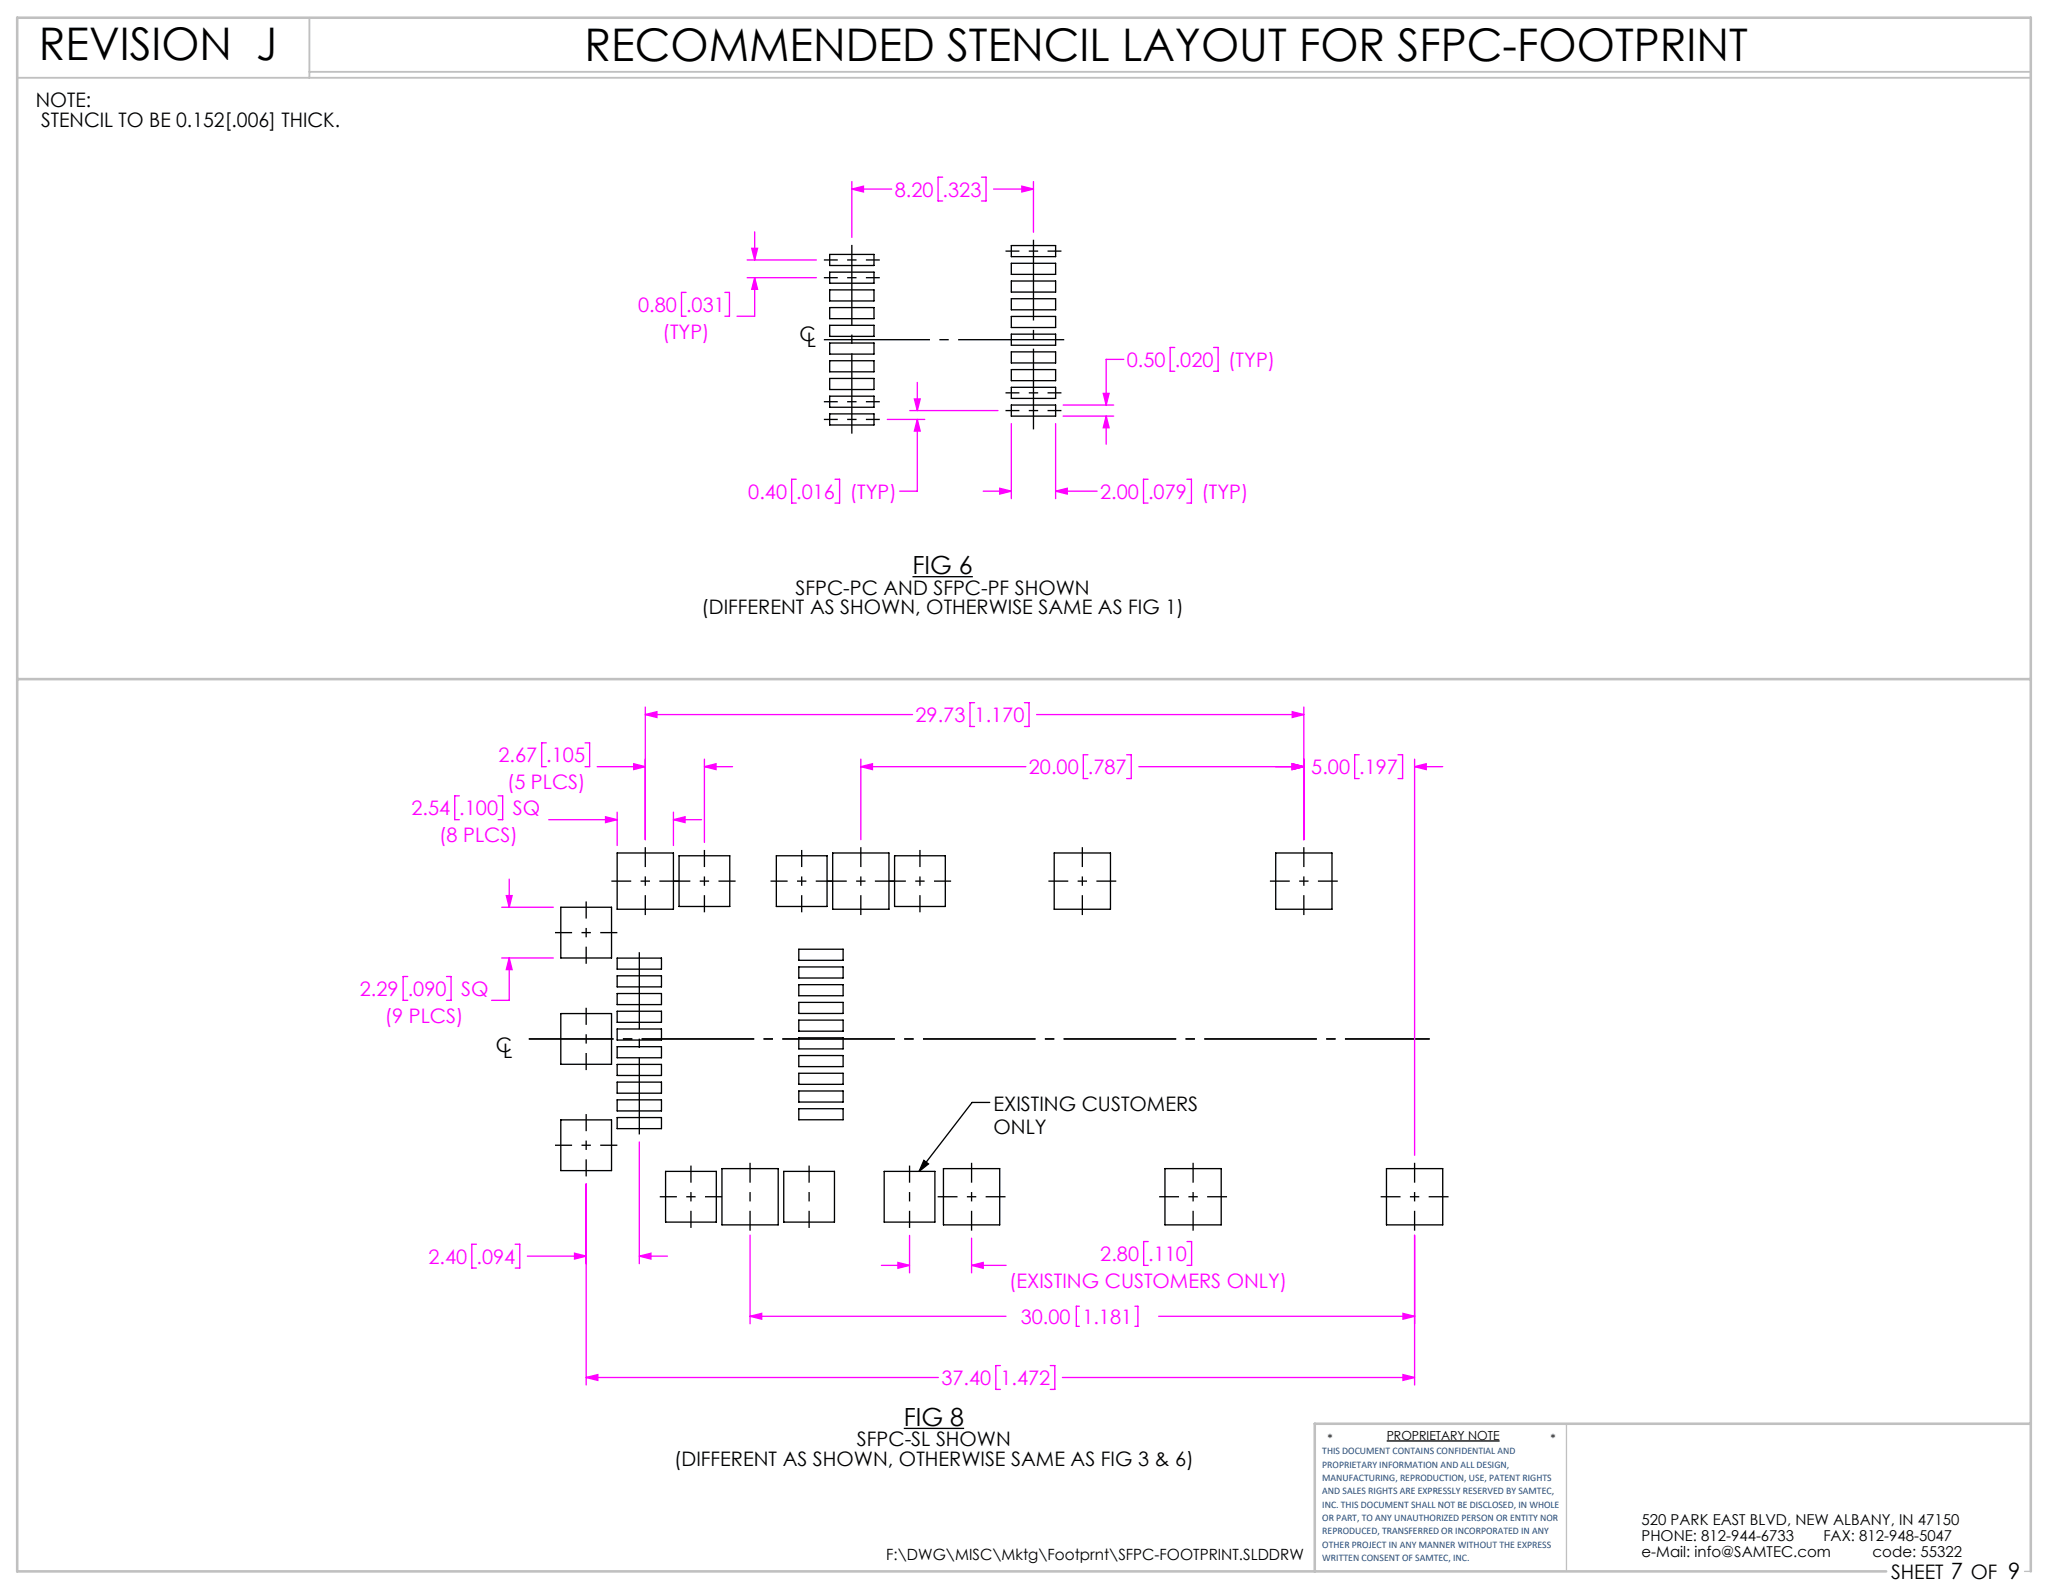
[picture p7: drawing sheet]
<svg xmlns="http://www.w3.org/2000/svg" width="279mm" height="216mm" viewBox="0 0 279 216" stroke-linecap="round" stroke-linejoin="round" font-family="sans-serif">
<path d="M0 0h279.4v215.9h-279.4z" fill="none" stroke="#fff" stroke-width=".18"/>
<g fill="none" stroke="#000" stroke-width=".18">
<path d="M112.4 34.5h6v1.5h-6zM112.4 36.9h6v1.5h-6zM112.4 39.3h6v1.5h-6zM137 33.3h6v1.5h-6zM137 35.7h6v1.5h-6zM137 38.1h6v1.5h-6zM112.4 41.7h6v1.5h-6zM112.4 44.1h6v1.5h-6zM112.4 46.5h6v1.5h-6zM112.4 48.9h6v1.5h-6zM112.4 51.3h6v1.5h-6zM112.4 53.7h6v1.5h-6z"/>
<path d="M112.4 56.1h6v1.5h-6zM137 40.5h6v1.5h-6zM137 42.9h6v1.5h-6zM137 45.3h6v1.5h-6zM137 47.7h6v1.5h-6zM137 50.1h6v1.5h-6zM137 52.5h6v1.5h-6zM137 54.9h6v1.5h-6zM123.6 78.1h8.2M83.6 115.5h7.6v7.7h-7.6zM92 115.9h6.8v6.9h-6.8zM105.1 115.9h6.9v6.9h-6.9z"/>
<path d="M112.8 115.5h7.6v7.7h-7.6zM121.2 115.9h6.8v6.9h-6.8zM142.8 115.5h7.6v7.7h-7.6zM172.8 115.5h7.6v7.7h-7.6zM76 137.3h6.8v6.9h-6.8zM76 122.9h6.8v6.9h-6.8zM83.6 129.8h6v1.5h-6zM83.6 132.2h6v1.5h-6zM83.6 134.6h6v1.5h-6zM83.6 137h6v1.5h-6zM83.6 139.4h6v1.5h-6zM108.2 128.6h6v1.5h-6z"/>
<path d="M108.2 131h6v1.5h-6zM108.2 133.4h6v1.5h-6zM108.2 135.8h6v1.5h-6zM108.2 138.2h6v1.5h-6zM76 151.7h6.8v6.9h-6.8zM83.6 141.8h6v1.5h-6zM83.6 144.2h6v1.5h-6zM83.6 146.6h6v1.5h-6zM83.6 149h6v1.5h-6zM83.6 151.4h6v1.5h-6zM90.1 158.7h6.9v6.8h-6.9zM97.8 158.3h7.6v7.6h-7.6z"/>
<path d="M106.1 158.7h6.9v6.8h-6.9zM108.2 140.6h6v1.5h-6zM108.2 143h6v1.5h-6zM108.2 145.4h6v1.5h-6zM108.2 147.8h6v1.5h-6zM108.2 150.2h6v1.5h-6zM119.7 158.7h6.9v6.8h-6.9zM125.1 157.2l.6 .5-1.2 1zM127.8 158.3h7.6v7.6h-7.6zM134 149.3h-2.3l-7.2 9.4M157.8 158.3h7.6v7.6h-7.6zM187.8 158.3h7.6v7.6h-7.6z"/>
<path d="M122.4 193.5h8.2M187.8 195.2h15.3"/>
</g>
<path d="M212.2 192.8v20M274.2 212.8h.8" fill="none" stroke="#c0c0c0" stroke-width=".18"/>
<path d="M2.3 10.5h272.7M41.9 2.4v8.1M41.9 9.7h233.1" fill="none" stroke="#c0c0c0" stroke-width=".25"/>
<path d="M2.3 92h272.7M275 192.8h-96.9v20M255.5 212.8h-253.2v-210.4h272.7v210.4" fill="none" stroke="#c0c0c0" stroke-width=".35"/>
<g fill="none" stroke="#f0f" stroke-width=".18">
<path d="M92.9 39.6h-.6v3.2h.6M98.2 39.6h.6v3.2h-.6M101.2 35.2h9.4M101.2 37.6h9.4M101.8 33.6h.8l-.4 1.6zM102.2 37.6l.4 1.6h-.8zM102.2 37.6v5.2h-2.4M102.2 31.4v3.8M115.4 24.6v7.6M115.4 25.6h5.4M115.4 25.6l1.5-.4v.8zM127.7 24h-.7v3.2h.7"/>
<path d="M132.9 24h.6v3.2h-.6M134.6 25.6h5.4M138.4 25.2l1.6 .4-1.6 .4zM140 24.6v6.9M120.2 56.8h5M123.2 55.6h12M123.8 54h.8l-.4 1.6zM124.2 56.8v9.7h-2.4M124.2 51.8v3.8M124.2 56.8l.4 1.6h-.8zM137 57.4v10.1M143 57.4v10.1"/>
<path d="M144 54.9h6.8M144 56.4h6.8M149.4 53.3h.8l-.4 1.6zM149.8 56.4v3.8M149.8 56.4l.4 1.5h-.8zM152.2 48.7h-2.4v6.2M159.1 47.1h-.6v3.2h.6M164.4 47.1h.6v3.2h-.6M107.8 64.9h-.6v3.2h.6M113.1 64.9h.6v3.2h-.6M133.2 66.5h3.8M135.4 66.1l1.6 .4-1.6 .4z"/>
<path d="M143 66.5l1.5-.4v.8zM143 66.5h5.6M155.5 64.9h-.6v3.2h.6M160.7 64.9h.7v3.2h-.7M87.4 96.8l1.6-.4v.8zM87.4 95.8v17.9M87.4 96.8h36.2M132 95.2h-.6v3.2h.6M138.7 95.2h.7v3.2h-.7M140.4 96.8h36.2M175 96.4l1.6 .4-1.6 .4zM176.6 95.8v17.9"/>
<path d="M62.2 107.8h-.6v3.2h.6M67.5 107.8h.6v3.2h-.6M69 119.1v3.8M74 100.6h-.6v3.2h.6M74.3 111h9.3M79.2 100.6h.7v3.2h-.7M80.9 103.8h6.5M82 110.6l1.6 .4-1.6 .4zM83.6 110v4.5M85.8 103.4l1.6 .4-1.6 .4zM91.2 111l1.6-.4v.8zM91.2 111h3.8"/>
<path d="M91.2 110v4.5M95.4 103.8l1.6-.4v.8zM95.4 103.8h3.8M95.4 102.8v11.3M116.6 103.8h22.3M116.6 102.8v10.9M116.6 103.8l1.6-.4v.8zM147.3 102.2h-.6v3.3h.6M152.6 102.2h.6v3.3h-.6M154.2 103.8h22.4M175 103.4l1.6 .4-1.6 .4zM184.1 102.2h-.6v3.3h.6"/>
<path d="M189.3 102.2h.7v3.3h-.7M191.6 103.8l1.6-.4v.8zM191.6 102.8v53.7M191.6 103.8h3.8M55.2 132.3h-.6v3.2h.6M60.5 132.3h.6v3.2h-.6M67.9 122.9h7M67.9 129.8h7M68.6 121.3h.8l-.4 1.6zM69 129.8l.4 1.5h-.8zM69 129.8v5.7h-2.4M86.6 154.7v16.5"/>
<path d="M64.5 168.5h-.6v3.3h.6M69.8 168.5h.6v3.3h-.6M71.4 170.1h8M77.8 169.7l1.6 .4-1.6 .4zM79.4 160.4v27.2M86.6 170.1l1.6-.4v.8zM86.6 170.1h3.8M101.6 178.3l1.6-.4v.8zM101.6 167.3v12M101.6 178.3h34.6M119.4 171.4h3.8M121.6 171l1.6 .4-1.6 .4z"/>
<path d="M123.2 167.3v5.1M131.6 171.4l1.6-.4v.8zM131.6 171.4h4.7M131.6 167.7v4.7M146.2 176.9h-.4v2.7h.4M153.7 176.9h.4v2.7h-.4M155.5 168.2h-.6v3.2h.6M156.9 178.3h34.7M160.8 168.2h.6v3.2h-.6M190 177.9l1.6 .4-1.6 .4zM191.6 167.3v20.3M79.4 186.6l1.6-.4v.8z"/>
<path d="M79.4 186.6h47.7M135.5 185h-.6v3.2h.6M142.2 185h.7v3.2h-.7M143.9 186.6h47.7M190 186.2l1.6 .4-1.6 .4z"/>
</g>
<path d="M71.6 140.7h122" fill="none" stroke="#000" stroke-width=".18" stroke-dasharray="15.2 1.3 1.3 1.3" stroke-dashoffset="3.8" stroke-linecap="butt"/>
<g fill="none" stroke="#000" stroke-width=".18" stroke-dasharray="15.2 1.3 1.3 1.3" stroke-dashoffset="12.9" stroke-linecap="butt">
<path d="M91.2 119.3h8.4M112.8 119.3h-8.4M128.8 119.3h-8.4M79.4 130.5v-8.4M83.6 126.3h-8.4M95.4 123.6v-8.5M108.6 123.6v-8.5M124.6 123.6v-8.5M75.2 155.1h8.4M79.4 159.3v-8.4M79.4 144.9v-8.4M93.6 157.9v8.4"/>
<path d="M109.6 157.9v8.4M97.8 162.1h-8.4M123.2 166.3v-8.4"/>
</g>
<g fill="none" stroke="#000" stroke-width=".18" stroke-dasharray="15.2 1.3 1.3 1.3" stroke-dashoffset="12.5" stroke-linecap="butt">
<path d="M87.4 114.7v9.2M92 119.3h-9.2M121.2 119.3h-9.2M142 119.3h9.2M146.6 114.7v9.2M176.6 114.7v9.2M181.2 119.3h-9.2M116.6 123.9v-9.2M101.6 157.5v9.2M161.6 157.5v9.2M131.6 166.7v-9.2M136.2 162.1h-9.2"/>
<path d="M157 162.1h9.2M187 162.1h9.2M191.6 166.7v-9.2"/>
</g>
<path d="M86.6 153.7v-24.7" fill="none" stroke="#000" stroke-width=".18" stroke-dasharray="15.2 1.3 1.3 1.3" stroke-dashoffset="4.8" stroke-linecap="butt"/>
<path d="M115.4 58.7v-25.5" fill="none" stroke="#000" stroke-width=".18" stroke-dasharray="15.2 1.3 1.3 1.3" stroke-dashoffset="4.4" stroke-linecap="butt"/>
<path d="M119.2 35.2h-7.6M119.2 37.6h-7.6M143.8 34h-7.6M119.2 56.8h-7.6M119.2 54.4h-7.6M143.8 55.6h-7.6M143.8 53.2h-7.6" fill="none" stroke="#000" stroke-width=".18" stroke-dasharray="15.2 1.3 1.3 1.3" stroke-dashoffset="13.4" stroke-linecap="butt"/>
<path d="M140 58.2v-25.7" fill="none" stroke="#000" stroke-width=".18" stroke-dasharray="15.2 1.3 1.3 1.3" stroke-dashoffset="4.3" stroke-linecap="butt"/>
<path d="M111.6 46h32.5" fill="none" stroke="#000" stroke-width=".18" stroke-dasharray="15.2 1.3 1.3 1.3" stroke-dashoffset=".9" stroke-linecap="butt"/>
<path d="M125.1 157.2l.6 .5-1.2 1z" fill="#000"/>
<path d="M101.6 178.3l1.6-.4v.8zM190 177.9l1.6 .4-1.6 .4zM79.4 186.6l1.6-.4v.8zM190 186.2l1.6 .4-1.6 .4zM191.6 103.8l1.6-.4v.8zM175 103.4l1.6 .4-1.6 .4zM91.2 111l1.6-.4v.8zM82 110.6l1.6 .4-1.6 .4zM121.6 171l1.6 .4-1.6 .4zM131.6 171.4l1.6-.4v.8zM87.4 96.8l1.6-.4v.8zM175 96.4l1.6 .4-1.6 .4zM116.6 103.8l1.6-.4v.8zM175 103.4l1.6 .4-1.6 .4zM95.4 103.8l1.6-.4v.8zM85.8 103.4l1.6 .4-1.6 .4zM68.6 121.3h.8l-.4 1.6zM69 129.8l.4 1.5h-.8zM86.6 170.1l1.6-.4v.8zM77.8 169.7l1.6 .4-1.6 .4zM115.4 25.6l1.5-.4v.8zM138.4 25.2l1.6 .4-1.6 .4zM135.4 66.1l1.6 .4-1.6 .4zM143 66.5l1.5-.4v.8zM149.4 53.3h.8l-.4 1.6zM149.8 56.4l.4 1.5h-.8zM101.8 33.6h.8l-.4 1.6zM102.2 37.6l.4 1.6h-.8zM124.2 56.8l.4 1.6h-.8zM123.8 54h.8l-.4 1.6z" fill="#f0f"/>
<g font-size="6.1">
<text x="5.3" y="8.2">REVISION J</text>
<text x="79.2" y="8.3">RECOMMENDED STENCIL LAYOUT FOR SFPC-FOOTPRINT</text>
</g>
<g font-size="3.4">
<text x="123.6" y="77.7">FIG 6</text>
<text x="122.4" y="193.1">FIG 8</text>
</g>
<g font-size="2.7">
<text x="4.9" y="14.5">NOTE:</text>
<text x="5.6" y="17.1">STENCIL TO BE 0.152[.006] THICK.</text>
<text x="108.3" y="46.2">C</text>
<text x="109.3" y="46.9">L</text>
<text x="95" y="83.2">(DIFFERENT AS SHOWN, OTHERWISE SAME AS FIG 1)</text>
<text x="107.7" y="80.6">SFPC-PC AND SFPC-PF SHOWN</text>
<text x="67.2" y="142.6">C</text>
<text x="68.1" y="143.3">L</text>
<text x="134.6" y="150.5">EXISTING CUSTOMERS</text>
<text x="134.6" y="153.5">ONLY</text>
<text x="116.1" y="195.9">SFPC-SL SHOWN</text>
<text x="91.3" y="198.6">(DIFFERENT AS SHOWN, OTHERWISE SAME AS FIG 3 &amp; 6)</text>
<text x="256.1" y="213.9">SHEET 7 OF 9</text>
</g>
<g font-size="2.7" fill="#f0f">
<text x="121.2" y="26.6">8.20</text>
<text x="127.7" y="26.6">.323</text>
<text x="86.4" y="42.2">0.80</text>
<text x="89.7" y="45.9">(TYP)</text>
<text x="92.9" y="42.2">.031</text>
<text x="152.6" y="49.7">0.50</text>
<text x="159.1" y="49.7">.020</text>
<text x="166.3" y="49.7">(TYP)</text>
<text x="101.3" y="67.6">0.40</text>
<text x="107.8" y="67.6">.016</text>
<text x="115.1" y="67.6">(TYP)</text>
<text x="149" y="67.6">2.00</text>
<text x="155.5" y="67.6">.079</text>
<text x="162.7" y="67.6">(TYP)</text>
<text x="124" y="97.8">29.73</text>
<text x="132" y="97.8">1.170</text>
<text x="67.5" y="103.3">2.67</text>
<text x="68.7" y="106.9">(5 PLCS)</text>
<text x="74" y="103.3">.105</text>
<text x="139.3" y="104.9">20.00</text>
<text x="147.3" y="104.9">.787</text>
<text x="177.6" y="104.9">5.00</text>
<text x="184.1" y="104.9">.197</text>
<text x="55.7" y="110.4">2.54</text>
<text x="62.2" y="110.4">.100</text>
<text x="69.5" y="110.4">SQ</text>
<text x="59.5" y="114.1">(8 PLCS)</text>
<text x="48.7" y="134.9">2.29</text>
<text x="55.2" y="134.9">.090</text>
<text x="62.5" y="134.9">SQ</text>
<text x="52.1" y="138.5">(9 PLCS)</text>
<text x="58" y="171.2">2.40</text>
<text x="64.5" y="171.2">.094</text>
<text x="149" y="170.8">2.80</text>
<text x="155.5" y="170.8">.110</text>
<text x="136.7" y="174.4">(EXISTING CUSTOMERS ONLY)</text>
<text x="138.2" y="179.3">30.00</text>
<text x="146.6" y="179.3">1.181</text>
<text x="127.5" y="187.6">37.40</text>
<text x="135.5" y="187.6">1.472</text>
</g>
<text font-size="2.1" x="120" y="211.3">F:\DWG\MISC\Mktg\Footprnt\SFPC-FOOTPRINT.SLDDRW</text>
<g font-size="2">
<text x="222.3" y="206.5">520 PARK EAST BLVD, NEW ALBANY, IN 47150</text>
<text x="222.3" y="208.7">PHONE: 812-944-6733</text>
<text x="246.9" y="208.7">FAX: 812-948-5047</text>
<text x="222.3" y="210.9">e-Mail: info@SAMTEC.com</text>
<text x="253.6" y="210.9">code: 55322</text>
</g>
<g font-size="1.7">
<text x="179.8" y="195.4">*</text>
<text x="187.8" y="195">PROPRIETARY NOTE</text>
<text x="210" y="195.4">*</text>
</g>
<g font-size="1.4" fill="#1f497d">
<text x="179.1" y="197">THIS DOCUMENT CONTAINS CONFIDENTIAL AND</text>
<text x="179.1" y="198.8">PROPRIETARY INFORMATION AND ALL DESIGN,</text>
<text x="179.1" y="200.6">MANUFACTURING, REPRODUCTION, USE, PATENT RIGHTS</text>
<text x="179.1" y="202.4">AND SALES RIGHTS ARE EXPRESSLY RESERVED BY SAMTEC,</text>
<text x="179.1" y="204.2">INC. THIS DOCUMENT SHALL NOT BE DISCLOSED, IN WHOLE</text>
<text x="179.1" y="206">OR PART, TO ANY UNAUTHORIZED PERSON OR ENTITY NOR</text>
<text x="179.1" y="207.8">REPRODUCED, TRANSFERRED OR INCORPORATED IN ANY</text>
<text x="179.1" y="209.6">OTHER PROJECT IN ANY MANNER WITHOUT THE EXPRESS</text>
<text x="179.1" y="211.4">WRITTEN CONSENT OF SAMTEC, INC.</text>
</g>
</svg>
